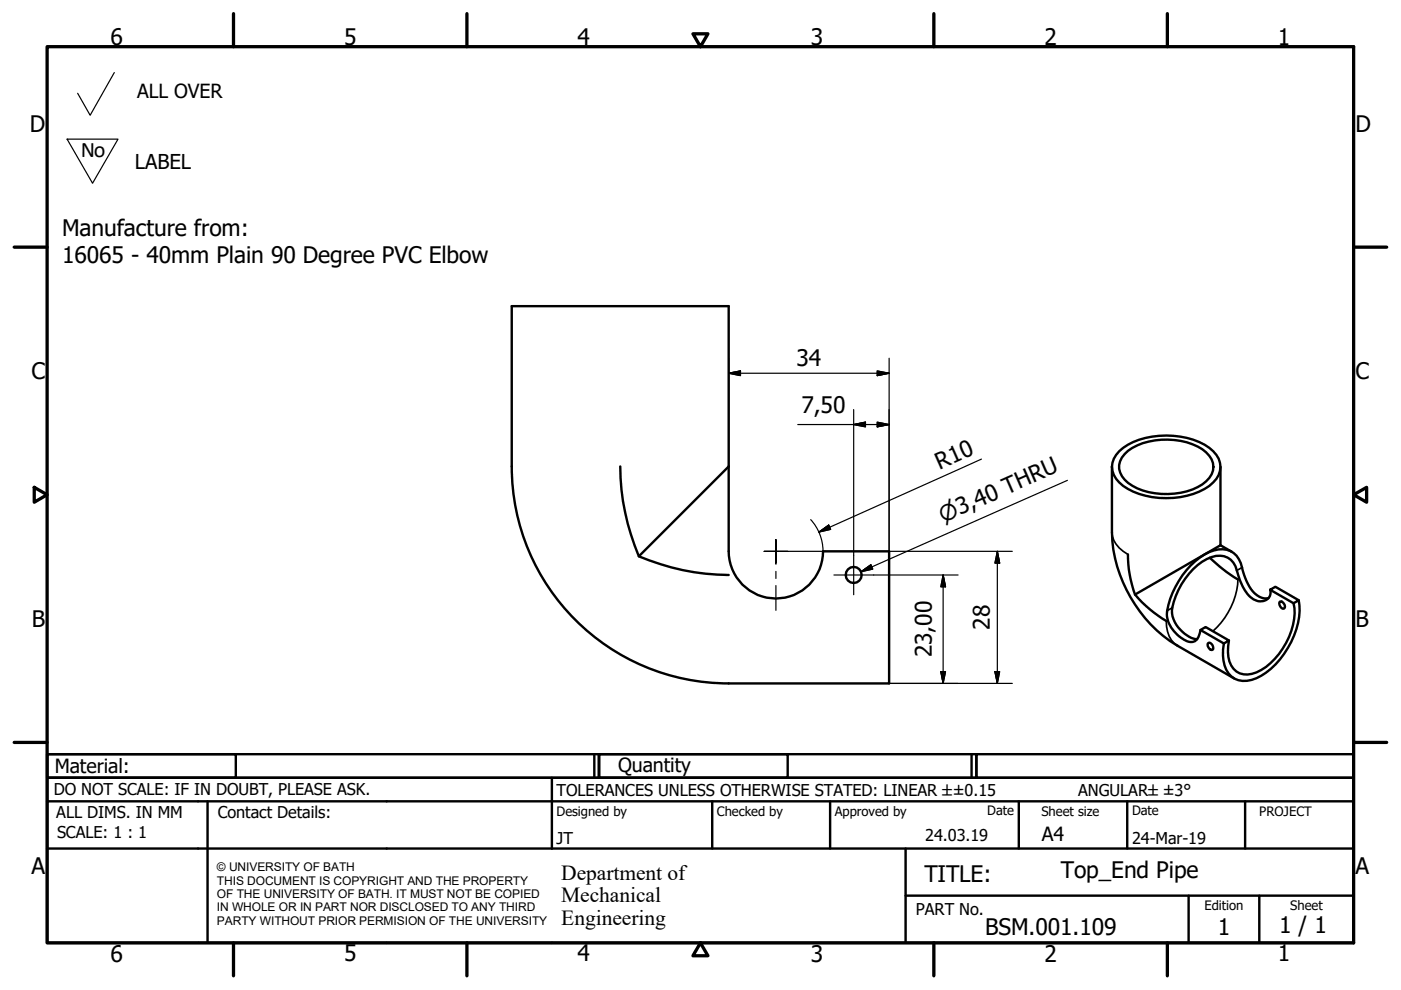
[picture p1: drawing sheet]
<svg xmlns="http://www.w3.org/2000/svg" width="297mm" height="210mm" viewBox="0 0 297 210" stroke-linecap="round" stroke-linejoin="round" font-family="sans-serif">
<!-- layer: Visible (ISO) -->
<g fill="none" stroke="#000" stroke-width=".51">
<path d="M108.5 64.9h46v52a10 10 0 0 0 10 10 10 10 0 0 0 10-10h14v28h-34a46 46 0 0 1-46-46zM131.5 98.9a49.8 49.8 0 0 0 3.9 19.1 49.3 49.3 0 0 0 19.1 3.9M154.5 98.9l-19.1 19.1M235.8 99v13.9a29.4 29.4 0 0 0 13.8 24l12.1 6.9M237.3 95.7a14.9 14.9 0 0 1 11.5-3.3 12.6 12.6 0 0 1 9.1 4 4.2 4.2 0 0 1-.7 5.9 15 15 0 0 1-11.4 3.3 12.7 12.7 0 0 1-9.2-4.1 4.2 4.2 0 0 1 .7-5.8zM238.4 96.3a12.8 12.8 0 0 1 10.6-3 9.8 9.8 0 0 1 7.9 4.1 3.8 3.8 0 0 1-1.2 4.6 14.5 14.5 0 0 1-12.2 2.3 9.1 9.1 0 0 1-5.6-3.3 3.6 3.6 0 0 1 .5-4.7zM258.8 99v16.6M239.1 117.6a25.1 25.1 0 0 0 1.5 8.5 26 26 0 0 0 6.7 5.5M256.5 118.3l3.5 3 2.5 1.6M258.8 115.6l-18.2 10.5M258.8 115.6l2.4 1.4M254.5 133.6l1.1-.7 5 2.9-1.1 .6z"/>
<path d="M256.2 136.3a.98 .98 0 0 1 .9 1.5 1 1 0 0 1-.9-1.5zM268.9 126.8a4.4 4.4 0 0 1-4.3-3l-1.2-3a4.5 4.5 0 0 0-6-4.1 15.7 15.7 0 0 0-8.8 8.9 8.6 8.6 0 0 0-1.1 5.7 7.2 7.2 0 0 0 4.8 4.8 2.19 2.19 0 0 0 2.1-2.1l.1-.4M269.3 125a2 2 0 0 1-.7 2.1 2 2 0 0 1-2.1 .3 6.6 6.6 0 0 1-3.6-4.4l-.5-1.3a4.1 4.1 0 0 0-4.6-3.8 11.9 11.9 0 0 0-7.3 6 12.2 12.2 0 0 0-2 6.2 7.1 7.1 0 0 0 4.9 5.4h.4M269.3 125l1.1-.6 5 2.9-1.1 .6zM271.4 127.5a.98 .98 0 0 1 .8 1.5 1 1 0 0 1-.8-1.5zM274.3 127.9a13.5 13.5 0 0 1-3.1 10.7 10.4 10.4 0 0 1-6.7 4.4 3.8 3.8 0 0 1-4.1-3.7v-2.3l.2-1.2M275.4 127.3a16.3 16.3 0 0 1-4 12.5 12 12 0 0 1-7 4.5 4.4 4.4 0 0 1-5-4.2l-.1-2.4 .2-1.3"/>
<circle cx="181" cy="121.9" r="1.7"/>
</g>
<!-- layer: Visible Narrow (ISO) -->
<path d="M235.8 112.9a5.8 5.8 0 0 0 3.3 4.7M247.3 131.6a5.7 5.7 0 0 0 2.3 5.3M248.5 128.9l-1 .6M262.5 122.9a15.8 15.8 0 0 1-5.3 10.9M263.3 120.3l-1.1 .7" fill="none" stroke="#000" stroke-width=".36"/>
<!-- layer: Border (ISO) -->
<g fill="none" stroke="#000" stroke-width=".7">
<path d="M10 9.9h277v190h-277zM49.5 2.9v7M99 2.9v7M146.9 7.2h3.2l-1.6 2.7zM198 2.9v7M247.5 2.9v7M3 52.4h7M287 52.4h7M7.3 103.3l2.7 1.6-2.7 1.6zM287 104.9l2.8-1.6v3.2zM3 157.4h7M287 157.4h7"/>
<path d="M49.5 199.9v7M99 199.9v7M148.5 199.9l1.6 2.7h-3.2zM198 199.9v7M247.5 199.9v7"/>
</g>
<!-- layer: Title (ISO) -->
<g fill="none" stroke="#000" stroke-width=".51">
<path d="M10 159.9h40v5h-40zM10 159.9h117v5h-117zM126 159.9v5M127 159.9h40v5h-40zM127 159.9h80v5h-80zM206 159.9v5M207 159.9h80v5h-80zM10 169.9v-5h277v5M10 169.9h277v30h-277zM10 179.9h277M44 169.9v30M117 164.9v15"/>
<path d="M151 169.9v10M176 169.9v10M192 179.9v20M216 169.9v10M239 169.9v10M264 169.9v10M192 189.9h95M252 189.9v10M267 189.9v10"/>
</g>
<!-- layer: Sketch Geometry (ISO) -->
<path d="M24.2 15.4l-5.1 9-2.6-4.6M14.2 29.5h10.8l-5.4 9.4z" fill="none" stroke="#000" stroke-width=".25"/>
<!-- layer: Dimension (ISO) -->
<g fill="none" stroke="#000" stroke-width=".25">
<path d="M154.5 79.1l2.5-.5v1zM154.5 79.1h34M154.5 76v22.9M186 78.6l2.5 .5-2.5 .5zM188.5 76v40.9h26.1M169.1 90h19.4M181 90l2.5-.5v1zM181 86.8v30.9M186 89.5l2.5 .5-2.5 .5zM208.1 97.3l-34.5 15.5M171.9 110.2a10 10 0 0 1 2.6 6.6M173.6 112.8l2.1-1.5 .4 .9z"/>
<path d="M211.5 116.9l.4 2.5h-1zM211.5 116.9v28M185.2 121.9h17.9M200 121.9l.5 2.5h-1zM200 121.9v23M188.5 144.9h26.1M199.5 142.4h1l-.5 2.5zM210.9 142.4h1l-.4 2.5z"/>
</g>
<g fill="#000" stroke="#000" stroke-width=".25">
<path d="M154.5 79.1l2.5-.5zM154.5 79.1l2.5-.5v1zM186 79.6l2.5-.5zM186 78.6l2.5 .5-2.5 .5zM181 90l2.5-.5zM181 90l2.5-.5v1zM186 90.5l2.5-.5zM186 89.5l2.5 .5-2.5 .5zM173.6 112.8l2.1-1.5zM173.6 112.8l2.1-1.5 .4 .9zM211.5 116.9l.4 2.5zM211.5 116.9l.4 2.5h-1z"/>
<path d="M200 121.9l.5 2.5zM200 121.9l.5 2.5h-1zM199.5 142.4l.5 2.5zM199.5 142.4h1l-.5 2.5zM210.9 142.4l.6 2.5zM210.9 142.4h1l-.4 2.5z"/>
</g>
<!-- layer: Center Mark (ISO) -->
<path d="M162 116.9h2.5h-2.5M164.5 114.4v2.5v-2.5M164.5 119.4v-2.5v2.7M167 116.9h-2.5h10.7M181 117.7v8.4M164.5 121.2v1.5M164.5 124.2v5.2M176.8 121.9h8.4" fill="none" stroke="#000" stroke-width=".25"/>
<!-- layer: Symbol (ISO) -->
<path d="M226.3 101.8l-43.7 19.4M182.6 121.2l2-1.4 .4 .9z" fill="none" stroke="#000" stroke-width=".25"/>
<path d="M182.6 121.2l2-1.4zM182.6 121.2l2-1.4 .4 .9z" fill="#000" stroke="#000" stroke-width=".25"/>
<g font-size="4.8">
<text x="23.4" y="9.5">6</text>
<text x="72.9" y="9.5">5</text>
<text x="122.4" y="9.5">4</text>
<text x="171.9" y="9.5">3</text>
<text x="221.4" y="9.5">2</text>
<text x="270.9" y="9.5">1</text>
<text x="6.3" y="27.9">D</text>
<text x="287.4" y="27.9">D</text>
<text x="13.2" y="50">Manufacture from:</text>
<text x="13.2" y="55.8">16065 - 40mm Plain 90 Degree PVC Elbow</text>
<text x="168.9" y="77.5">34</text>
<text x="6.7" y="80.4">C</text>
<text x="287.4" y="80.4">C</text>
<text x="169.9" y="87.6">7,50</text>
<text x="199.2" y="99.6" transform="rotate(-24 199.2 99.6)">R10</text>
<text x="6.8" y="132.9">B</text>
<text x="209.8" y="133.5" transform="rotate(-90 209.8 133.5)">28</text>
<text x="287.4" y="132.9">B</text>
<text x="197.6" y="139.4" transform="rotate(-90 197.6 139.4)">23,00</text>
<text x="6.7" y="185.4">A</text>
<text x="287.4" y="185.4">A</text>
<text x="196" y="187">TITLE:</text>
<text x="224.9" y="186.2">Top_End Pipe</text>
<text x="271.2" y="197.9">1 / 1</text>
<text x="23.4" y="203.9">6</text>
<text x="72.9" y="203.8">5</text>
<text x="122.4" y="203.8">4</text>
<text x="171.9" y="203.9">3</text>
<text x="208.9" y="198.2">BSM.001.109</text>
<text x="221.4" y="203.9">2</text>
<text x="258.2" y="198.2">1</text>
<text x="270.9" y="203.8">1</text>
</g>
<text font-size="4.7" x="17.1" y="33.3">No</text>
<g font-size="4.6">
<text x="200" y="110.9" transform="rotate(-24 200 110.9)">⌀3,40 THRU</text>
<text x="119" y="186.5">Department of</text>
<text x="119" y="191.3">Mechanical</text>
<text x="119" y="196">Engineering</text>
</g>
<text font-size="4.3" x="28.6" y="35.7">LABEL</text>
<g font-size="4.1">
<text x="29.1" y="20.9">ALL OVER</text>
<text x="11.6" y="163.9">Material:</text>
<text x="131" y="163.7">Quantity</text>
<text x="220.9" y="178.4">A4</text>
</g>
<g font-size="3.5">
<text x="11.4" y="168.5">DO NOT SCALE: IF IN DOUBT, PLEASE ASK.</text>
<text x="11.9" y="173.5">ALL DIMS. IN MM</text>
<text x="46.2" y="173.5">Contact Details:</text>
<text x="118" y="168.8">TOLERANCES UNLESS OTHERWISE STATED: LINEAR ±±0.15</text>
<text x="228.6" y="168.8">ANGULAR±±3°</text>
<text x="12.1" y="177.6">SCALE: 1 : 1</text>
<text x="118" y="178.9">JT</text>
<text x="196.2" y="178.3">24.03.19</text>
<text x="240" y="178.9">24-Mar-19</text>
<text x="194.2" y="194.1">PART No.</text>
</g>
<g font-size="2.8">
<text x="118" y="173">Designed by</text>
<text x="152" y="173">Checked by</text>
<text x="177" y="173">Approved by</text>
<text x="209.3" y="172.9">Date</text>
<text x="220.8" y="173">Sheet size</text>
<text x="240" y="172.9">Date</text>
<text x="267" y="172.9">PROJECT</text>
<text x="255.4" y="193">Edition</text>
<text x="273.6" y="193">Sheet</text>
</g>
<g font-size="2.5">
<text x="46" y="184.7">© UNIVERSITY OF BATH</text>
<text x="46" y="187.6">THIS DOCUMENT IS COPYRIGHT AND THE PROPERTY</text>
<text x="46" y="190.4">OF THE UNIVERSITY OF BATH. IT MUST NOT BE COPIED</text>
<text x="46" y="193.2">IN WHOLE OR IN PART NOR DISCLOSED TO ANY THIRD</text>
<text x="46" y="196.1">PARTY WITHOUT PRIOR PERMISION OF THE UNIVERSITY</text>
</g>
</svg>
